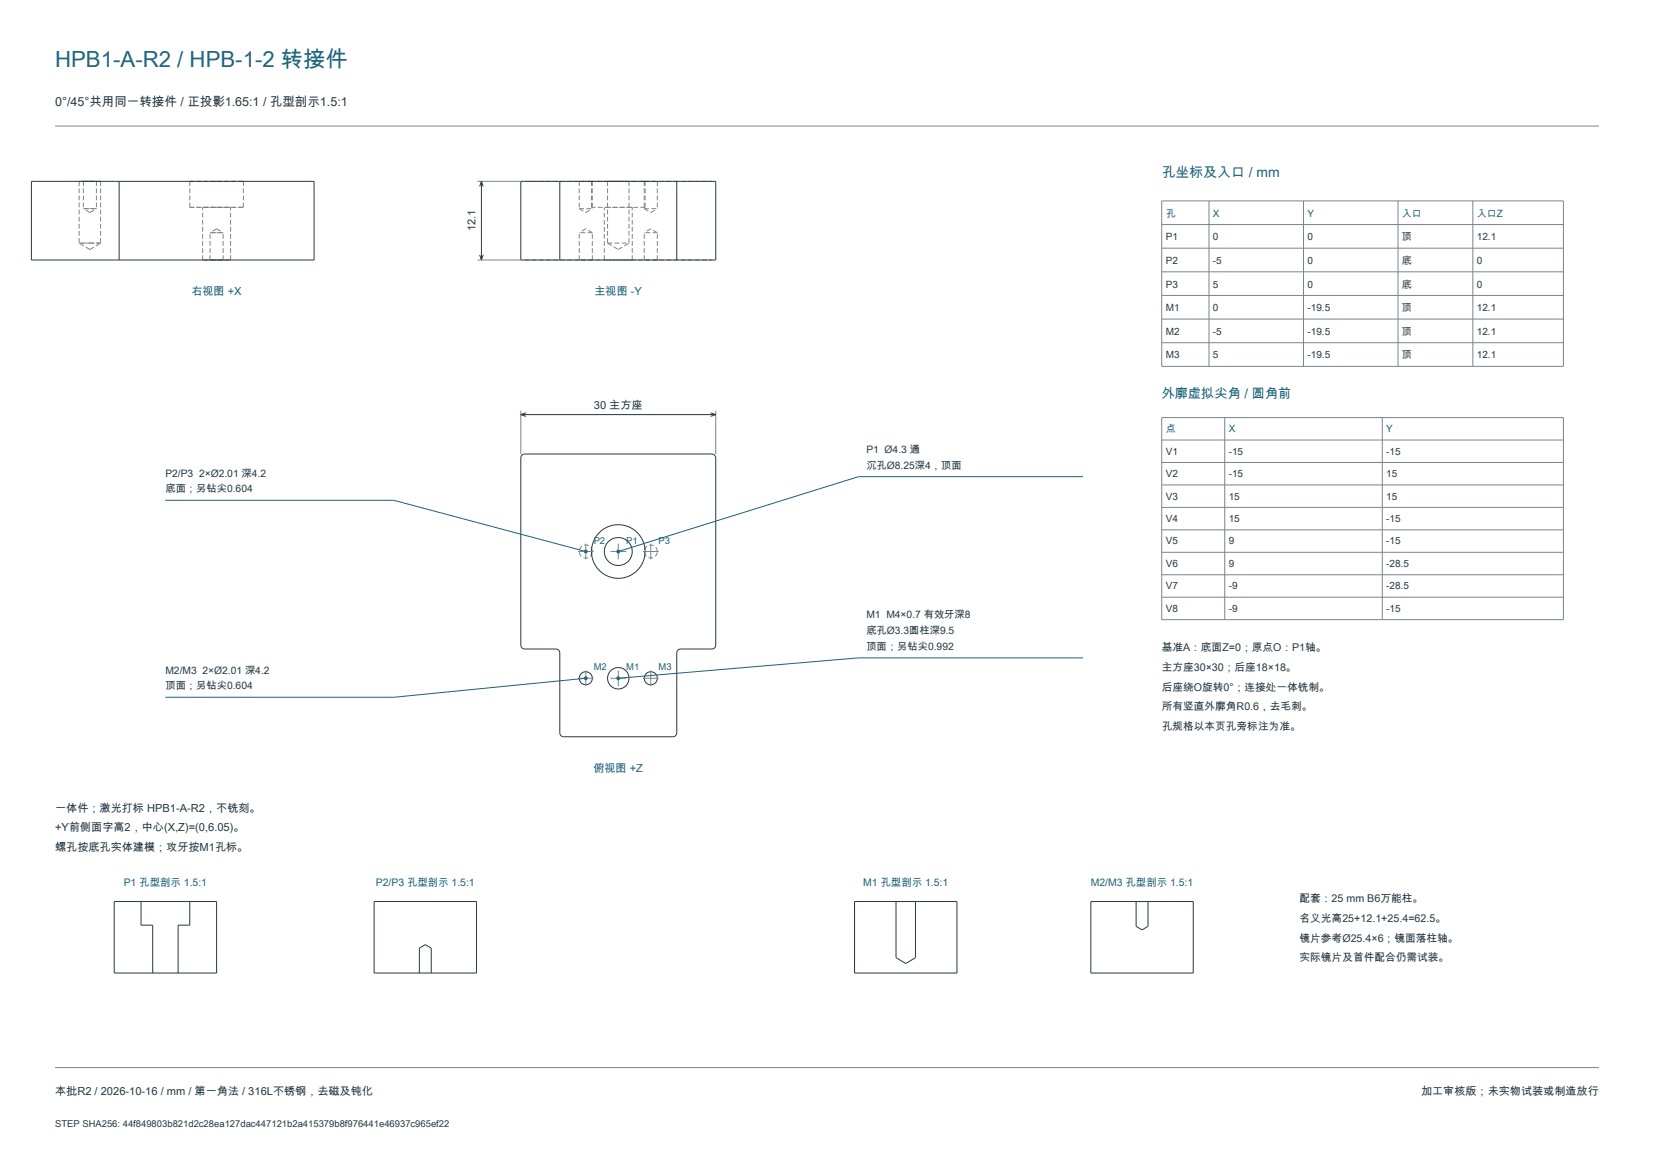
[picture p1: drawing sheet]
<svg xmlns="http://www.w3.org/2000/svg" width="420mm" height="297mm" viewBox="0 0 420 297" stroke-linecap="round" stroke-linejoin="round" font-family="sans-serif">
<g fill="none" stroke="#7a858d" stroke-width=".25">
<path d="M14 32h392M121.3 46h11M121.3 66h11M132.3 104.2v11M181.8 104.2v11M146.8 140h3.9M148.7 138v4M155 140h4M157 138v4M163.2 140h4.1M165.3 138v4M146.8 172.2h3.9"/>
<path d="M148.7 170.2v4M155 172.2h4M157 170.2v4M163.2 172.2h4.1M165.3 170.2v4M14 271h392"/>
</g>
<g fill="none" stroke="#7a858d" stroke-width=".25" stroke-dasharray="1.2 .6" stroke-linecap="butt">
<path d="M20.1 46h2.7M20.1 46v15.7M21.2 46h1.6M21.2 53h1.6M21.2 46v7M22.8 46h1.7M22.8 46h2.7M22.8 53h1.7M22.8 54l1.7-1M22.8 54l-1.6-1M24.5 46h-3.3M24.5 53h-3.3"/>
<path d="M24.5 46v7M25.5 46h-5.4M25.5 46v15.7M48.2 46h6.8M48.2 52.6h6.8M48.2 52.6v-6.6M51.5 52.6h3.5M53.3 59.1h1.7M55 46h6.8M55 52.6h6.8M55 59.1h1.7M55 52.6h3.5"/>
<path d="M55 58.1l-1.7 1M55 58.1l1.7 1M56.7 59.1h-3.4M58.5 52.6h-7M61.8 46h-13.6M61.8 52.6h-13.6M61.8 52.6v-6.6M133.2 46h47.6M147.1 46h3.3M147.1 53h3.3M147.1 46v7M147.1 53l1.6 1"/>
<path d="M148.7 54l1.7-1M148.7 58.1l-1.6 1M150.2 52.6v-6.6M150.4 59.1h-3.3M150.4 59.1l-1.7-1M150.4 46v7M154.3 46h5.4M154.3 46v15.7M159.7 46v15.7M160.5 52.6h-7M163.6 46h3.3M163.6 53h3.3"/>
<path d="M163.6 46v7M163.6 53l1.7 1M163.8 46h-13.6M163.8 52.6v-6.6M163.8 52.6h-13.6M165.3 54l1.6-1M165.3 58.1l-1.7 1M166.9 59.1h-3.3M166.9 59.1l-1.6-1M166.9 46v7M20.1 61.7h2.7M22.8 61.7h2.7"/>
<path d="M22.8 63.3l2.7-1.6M22.8 63.3l-2.7-1.6M25.5 61.7h-5.4M51.5 66h3.5M51.5 66v-13.4M53.3 66h1.7M53.3 66v-6.9M55 66h1.7M55 66h3.5M56.7 66h-3.4M56.7 66v-6.9M58.5 66h-7"/>
<path d="M58.5 66v-13.4M133.2 66h47.6M147.1 66v-6.9M150.4 66h-3.3M150.4 66v-6.9M153.5 66v-13.4M154.3 61.7h5.4M154.3 61.7l2.7 1.6M157 63.3l2.7-1.6M160.5 66h-7M160.5 66v-13.4M163.6 66v-6.9"/>
<path d="M166.9 66h-3.3M166.9 66v-6.9M150.4 140a1.66 1.66 0 0 0-2.4-1.5 1.66 1.66 0 0 0-.3 2.8 1.66 1.66 0 0 0 2.7-1v-.3M166.9 140a1.66 1.66 0 0 0-2.4-1.5 1.66 1.66 0 0 0-.3 2.8 1.66 1.66 0 0 0 2.7-1v-.3"/>
</g>
<g fill="none" stroke="#253943" stroke-width=".25">
<path d="M30.3 46h-22.3v20h22.3M30.3 46h49.5v20h-49.5M30.3 46v20M122.2 46v20M122.2 46l.5 1.3M122.2 46l-.4 1.3M142.2 46h-9.9v20h9.9M142.2 46h29.7M142.2 46v20M171.9 46h9.9v20h-9.9M171.9 46v20M121.8 64.7l.4 1.3"/>
<path d="M122.7 64.7l-.5 1.3M142.2 66h29.7M132.3 105.3h49.5M132.3 105.3l1.2 .4M132.5 115.6l.7-.4h47.6l.6 .3 .3 .3v48.2l-.3 .5-.4 .2h-8.2l-.4 .1-.5 .5v20.7l-.1 .5-.5 .4-28.2 .1-.6-.2-.3-.3-.1-21.2-.5-.5-.4-.1h-8.2l-.4-.2-.3-.5v-47.8zM133.5 104.8l-1.2 .5M180.4 104.8l1.4 .5M181.8 105.3l-1.4 .4"/>
<circle cx="157" cy="140" r="3.5"/>
<circle cx="157" cy="140" r="6.8"/>
<circle cx="148.8" cy="172.2" r="1.66"/>
<circle cx="157" cy="172.2" r="2.72"/>
<circle cx="165.2" cy="172.2" r="1.66"/>
</g>
<path d="M275 121h-57l-61 19" fill="none" stroke="#19637c" stroke-width=".25"/>
<circle cx="157" cy="140" r=".5" fill="#19637c"/>
<path d="M42 127h58l48.7 13" fill="none" stroke="#19637c" stroke-width=".25"/>
<circle cx="148.7" cy="140" r=".5" fill="#19637c"/>
<path d="M275 167h-57l-61 5.2" fill="none" stroke="#19637c" stroke-width=".25"/>
<circle cx="157" cy="172.2" r=".5" fill="#19637c"/>
<path d="M148.7 172.2l-48.7 4.8h-58" fill="none" stroke="#19637c" stroke-width=".25"/>
<circle cx="148.7" cy="172.2" r=".5" fill="#19637c"/>
<g fill="none" stroke="#7a858d" stroke-width=".25">
<path d="M295 51h102v42h-102zM295 57h102M307 51v42M331 51v42M355 51v42M374 51v42M295 63h102M295 69h102M295 75h102M295 81h102M295 87h102M295 106h102v51.3h-102z"/>
<path d="M295 111.7h102M295 117.4h102M311 106v51.3M351 106v51.3M295 123.1h102M295 128.8h102M295 134.5h102M295 140.2h102M295 145.9h102M295 151.6h102"/>
</g>
<path d="M29 228.9h26v18.1h-26zM35.8 228.9v6h3v12.1M48.2 228.9v6h-3v12.1M95 228.9h26v18.1h-26zM217 228.9h26v18.1h-26zM227.5 228.9v14.2l2.5 1.5 2.5-1.5v-14.2M277 228.9h26v18.1h-26zM288.5 228.9v6.3l1.5 .9 1.5-.9v-6.3M106.5 247v-6.3l1.5-.9 1.5 .9v6.3" fill="none" stroke="#253943" stroke-width=".25"/>
<text font-size="5.6" fill="#19637c" x="14" y="17">HPB1-A-R2 / HPB-1-2 转接件</text>
<text font-size="3.5" fill="#19637c" x="295" y="45">孔坐标及入口 / mm</text>
<text font-size="3.4" fill="#19637c" x="295" y="101">外廓虚拟尖角 / 圆角前</text>
<text font-size="3.2" fill="#253943" x="14" y="27">0°/45°共用同一转接件 / 正投影1.65:1 / 孔型剖示1.5:1</text>
<g font-size="2.8" fill="#253943">
<text x="120.8" y="58.8" transform="rotate(-90 120.8 58.8)">12.1</text>
<text x="150.8" y="103.7">30 主方座</text>
<text x="14" y="206">一体件；激光打标 HPB1-A-R2，不铣刻。</text>
<text x="14" y="211">+Y前侧面字高2，中心(X,Z)=(0,6.05)。</text>
<text x="14" y="216">螺孔按底孔实体建模；攻牙按M1孔标。</text>
<text x="14" y="278">本批R2 / 2026-10-16 / mm / 第一角法 / 316L不锈钢，去磁及钝化</text>
<text x="360.8" y="278">加工审核版；未实物试装或制造放行</text>
</g>
<g font-size="2.8" fill="#19637c">
<text x="48.6" y="75">右视图 +X</text>
<text x="151" y="75">主视图 -Y</text>
<text x="150.7" y="196">俯视图 +Z</text>
</g>
<g font-size="2.7" fill="#253943">
<text x="295" y="165.3">基准A：底面Z=0；原点O：P1轴。</text>
<text x="295" y="170.3">主方座30×30；后座18×18。</text>
<text x="295" y="175.3">后座绕O旋转0°；连接处一体铣制。</text>
<text x="295" y="180.3">所有竖直外廓角R0.6，去毛刺。</text>
<text x="295" y="185.3">孔规格以本页孔旁标注为准。</text>
<text x="330" y="229">配套：25 mm B6万能柱。</text>
<text x="330" y="234">名义光高25+12.1+25.4=62.5。</text>
<text x="330" y="239">镜片参考Ø25.4×6；镜面落柱轴。</text>
<text x="330" y="244">实际镜片及首件配合仍需试装。</text>
</g>
<g font-size="2.6" fill="#253943">
<text x="220" y="115">P1 Ø4.3 通</text>
<text x="220" y="119">沉孔Ø8.25深4，顶面</text>
<text x="42" y="121">P2/P3 2×Ø2.01 深4.2</text>
<text x="42" y="125">底面；另钻尖0.604</text>
<text x="220" y="157">M1 M4×0.7 有效牙深8</text>
<text x="220" y="161">底孔Ø3.3圆柱深9.5</text>
<text x="220" y="165">顶面；另钻尖0.992</text>
<text x="42" y="171">M2/M3 2×Ø2.01 深4.2</text>
<text x="42" y="175">顶面；另钻尖0.604</text>
</g>
<g font-size="2.6" fill="#19637c">
<text x="31.4" y="224.8">P1 孔型剖示 1.5:1</text>
<text x="95.4" y="224.8">P2/P3 孔型剖示 1.5:1</text>
<text x="219.2" y="224.8">M1 孔型剖示 1.5:1</text>
<text x="277" y="224.8">M2/M3 孔型剖示 1.5:1</text>
</g>
<g font-size="2.5" fill="#19637c">
<text x="296" y="55">孔</text>
<text x="308" y="55">X</text>
<text x="332" y="55">Y</text>
<text x="356" y="55">入口</text>
<text x="375" y="55">入口Z</text>
<text x="296" y="109.7">点</text>
<text x="312" y="109.7">X</text>
<text x="352" y="109.7">Y</text>
</g>
<g font-size="2.5" fill="#253943">
<text x="296" y="61">P1</text>
<text x="308" y="61">0</text>
<text x="332" y="61">0</text>
<text x="356" y="61">顶</text>
<text x="375" y="61">12.1</text>
<text x="296" y="67">P2</text>
<text x="308" y="67">-5</text>
<text x="332" y="67">0</text>
<text x="356" y="67">底</text>
<text x="375" y="67">0</text>
<text x="296" y="73">P3</text>
<text x="308" y="73">5</text>
<text x="332" y="73">0</text>
<text x="356" y="73">底</text>
<text x="375" y="73">0</text>
<text x="296" y="79">M1</text>
<text x="308" y="79">0</text>
<text x="332" y="79">-19.5</text>
<text x="356" y="79">顶</text>
<text x="375" y="79">12.1</text>
<text x="296" y="85">M2</text>
<text x="308" y="85">-5</text>
<text x="332" y="85">-19.5</text>
<text x="356" y="85">顶</text>
<text x="375" y="85">12.1</text>
<text x="296" y="91">M3</text>
<text x="308" y="91">5</text>
<text x="332" y="91">-19.5</text>
<text x="356" y="91">顶</text>
<text x="375" y="91">12.1</text>
<text x="296" y="115.4">V1</text>
<text x="312" y="115.4">-15</text>
<text x="352" y="115.4">-15</text>
<text x="296" y="121.1">V2</text>
<text x="312" y="121.1">-15</text>
<text x="352" y="121.1">15</text>
<text x="296" y="126.8">V3</text>
<text x="312" y="126.8">15</text>
<text x="352" y="126.8">15</text>
<text x="296" y="132.5">V4</text>
<text x="312" y="132.5">15</text>
<text x="352" y="132.5">-15</text>
<text x="296" y="138.2">V5</text>
<text x="296" y="143.9">V6</text>
<text x="312" y="138.2">9</text>
<text x="312" y="143.9">9</text>
<text x="352" y="138.2">-15</text>
<text x="352" y="143.9">-28.5</text>
<text x="296" y="149.6">V7</text>
<text x="312" y="149.6">-9</text>
<text x="352" y="149.6">-28.5</text>
<text x="296" y="155.3">V8</text>
<text x="312" y="155.3">-9</text>
<text x="352" y="155.3">-15</text>
</g>
<g font-size="2.4" fill="#19637c">
<text x="150.7" y="138">P2</text>
<text x="159" y="138">P1</text>
<text x="167.3" y="138">P3</text>
<text x="150.7" y="170.2">M2</text>
<text x="159" y="170.2">M1</text>
<text x="167.3" y="170.2">M3</text>
</g>
<text font-size="2.4" fill="#253943" x="14" y="286">STEP SHA256: 44f849803b821d2c28ea127dac447121b2a415379b8f976441e46937c965ef22</text>
</svg>
